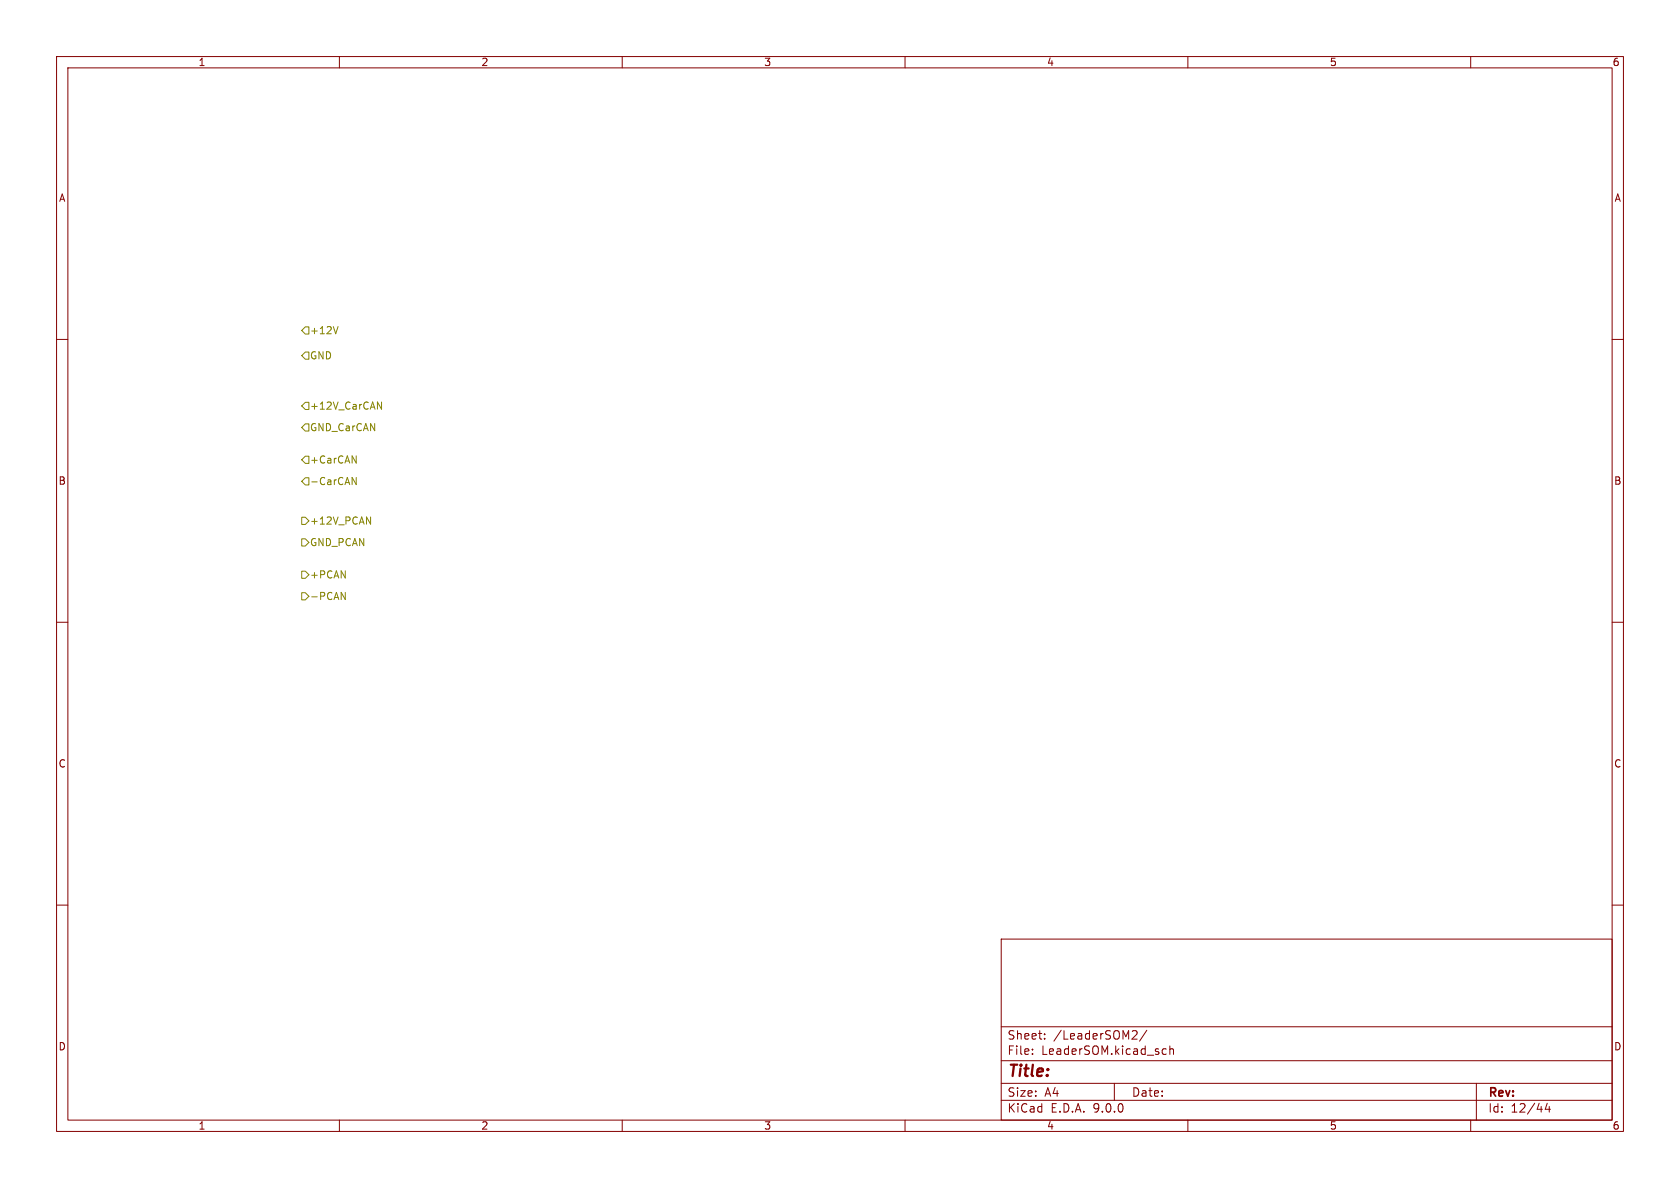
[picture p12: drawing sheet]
<svg xmlns="http://www.w3.org/2000/svg" width="297mm" height="210mm" viewBox="0 0 297 210" stroke-linecap="round" stroke-linejoin="round" font-family="sans-serif">
<path d="M0 0h297v210h-297z" fill="#fff" stroke="#fff" stroke-width=".18"/>
<g fill="none" stroke="#840000" stroke-width=".18">
<path d="M10 10h277v190h-277zM12 12h273v186h-273zM60 10v2M110 10v2M160 10v2M210 10v2M260 10v2M10 60h2M285 60h2M10 110h2M285 110h2M10 160h2"/>
<path d="M177 166h108v32h-108zM285 160h2M60 198v2M110 198v2M160 198v2M177 194.5h108M177 191.5h108M177 187.5h108M177 181.5h108M182.5 186.3v.1M182.5 185.5v.1M184.7 183.6v.1"/>
<path d="M184.7 182.8v.1M197 191.5v3M200.4 182.2l.5 .1 .1 .3-.9 1.1h.9M202.7 182.1l-1.2 2M205.7 185.4l.5 .1M206.2 186.3l-.5 .1M206.8 185.5l.2-.1 .4 .1 .1 .9M206.8 184.9v1.5M210 198v2M260 198v2M261 191.5v6.5M273.5 195l-.3 1.1h.9"/>
<path d="M273.9 195.6v1"/>
</g>
<g fill="none" stroke="#848400" stroke-width=".18">
<path d="M54 57.8h.6v1.3h-.6l-.7-.7zM59.8 57.7l-.5 1.3M54 74.9h.6v1.3h-.6l-.7-.6zM54 62.2h.6v1.3h-.6l-.7-.6zM54 71.1h.6v1.3h-.6l-.7-.6zM66.7 71.1l.8 1.2v-1.2M53.3 91.4h.7l.6 .7-.6 .6h-.7zM53.3 95.3h.7l.6 .6-.6 .6h-.7zM54 80.6h.6v1.3h-.6l-.7-.6zM54 84.5h.6v1.2h-.6l-.7-.6zM62.3 80.6l.7 1.3v-1.3M62.3 84.4l.7 1.3v-1.3"/>
<path d="M64.8 91.4l.7 1.3v-1.3M53.3 104.8h.7l.6 .6-.6 .6h-.7zM53.3 101h.7l.6 .6-.6 .6h-.7zM60.3 104.7l.7 1.3v-1.3"/>
</g>
<text font-size="2.8" fill="#840000" x="178" y="190.9">Title:</text>
<g font-size="2.1" fill="#840000">
<text x="178" y="184">Sheet:</text>
<text x="186.2" y="184">/LeaderSOM2/</text>
<text x="178" y="186.7">File:</text>
<text x="184.1" y="186.7">LeaderSOM.kicad_sch</text>
<text x="178" y="196.9">KiCad</text>
<text x="178" y="194.1">Size:</text>
<text x="184.7" y="194.1">A4</text>
<text x="185.7" y="196.9">E.D.A.</text>
<text x="193.3" y="196.9">9.0.0</text>
<text x="200" y="194.1">Date:</text>
<text x="263" y="194.3">Rev:</text>
<text x="263" y="196.9">Id:</text>
<text x="267.1" y="196.9">12/44</text>
</g>
<g font-size="1.8" fill="#840000">
<text x="35" y="11.9">1</text>
<text x="85" y="11.9">2</text>
<text x="135" y="11.9">3</text>
<text x="185" y="11.9">4</text>
<text x="235" y="11.9">5</text>
<text x="285" y="11.9">6</text>
<text x="10.3" y="35.9">A</text>
<text x="285.3" y="35.9">A</text>
<text x="10.3" y="85.9">B</text>
<text x="285.3" y="85.9">B</text>
<text x="10.3" y="135.9">C</text>
<text x="285.3" y="135.9">C</text>
<text x="10.3" y="185.9">D</text>
<text x="285.3" y="185.9">D</text>
<text x="35" y="199.9">1</text>
<text x="85" y="199.9">2</text>
<text x="135" y="199.9">3</text>
<text x="185" y="199.9">4</text>
<text x="235" y="199.9">5</text>
<text x="285" y="199.9">6</text>
</g>
<g font-size="1.8" fill="#848400">
<text x="54.7" y="59.3">+12V</text>
<text x="54.7" y="63.7">GND</text>
<text x="54.7" y="76.4">GND_CarCAN</text>
<text x="54.7" y="72.6">+12V_CarCAN</text>
<text x="54.7" y="82.1">+CarCAN</text>
<text x="54.7" y="86">-CarCAN</text>
<text x="54.7" y="92.9">+12V_PCAN</text>
<text x="54.7" y="96.7">GND_PCAN</text>
<text x="54.7" y="106.3">-PCAN</text>
<text x="54.7" y="102.5">+PCAN</text>
</g>
</svg>
